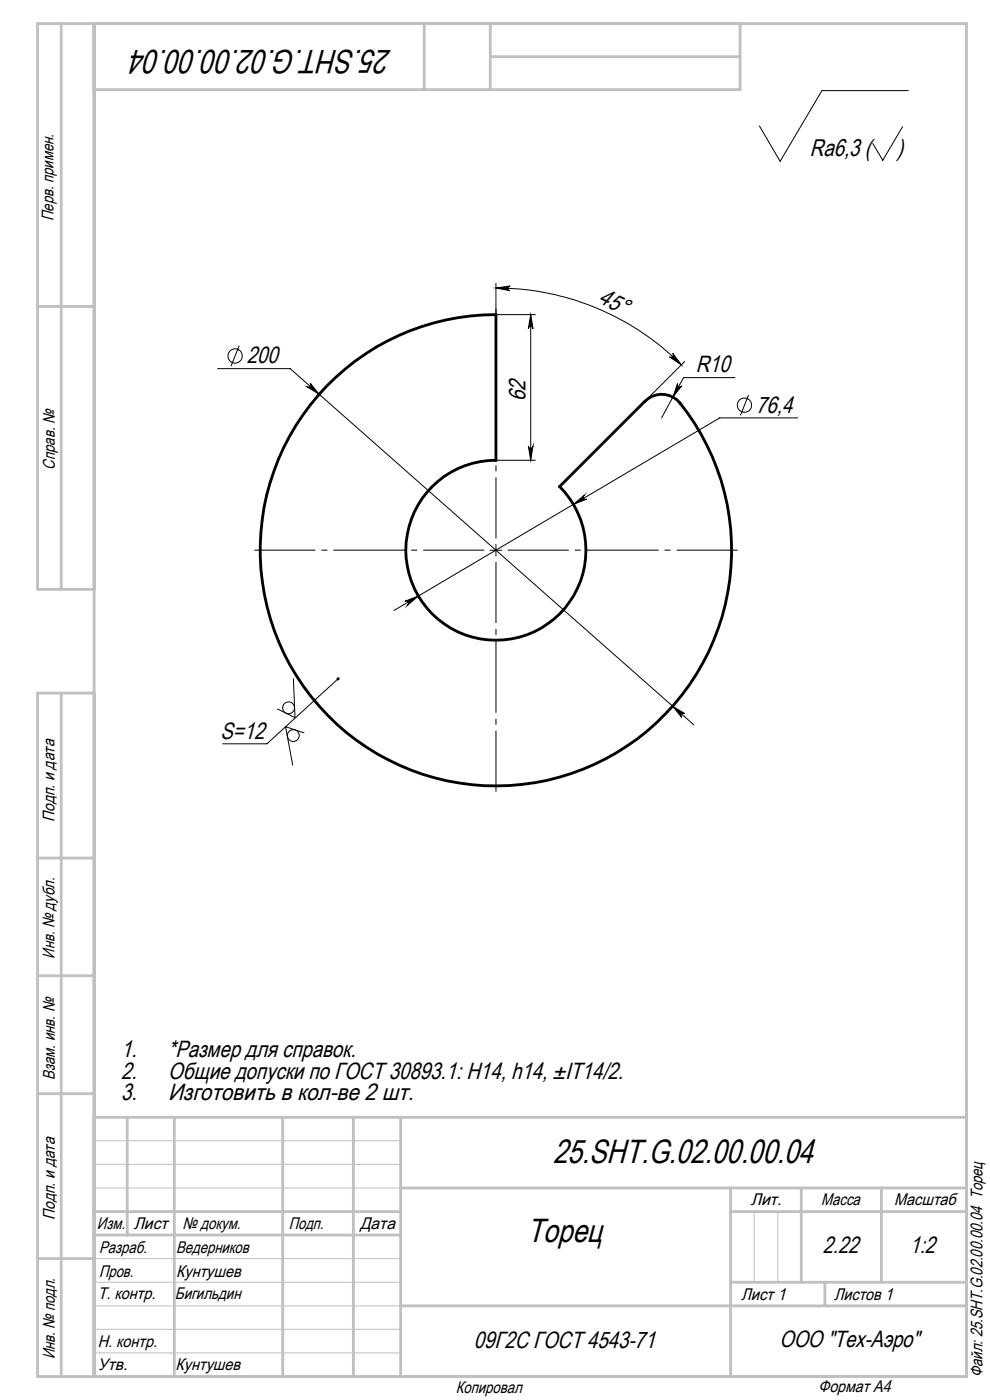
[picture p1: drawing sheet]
<svg xmlns="http://www.w3.org/2000/svg" width="210mm" height="297mm" viewBox="0 0 210 297" stroke-linecap="round" stroke-linejoin="round" font-family="sans-serif">
<path d="M69.3 81.9a50.1 50.1 0 0 1 35.9-15.2v30.9a19.1 19.1 0 0 0-18.4 24.1 19.1 19.1 0 0 0 28 11.6 19.1 19.1 0 0 0 3.9-30.1l18.1-18.1a5 5 0 0 1 7.5 .4 50 50 0 0 1-6.3 69 50 50 0 0 1-69.1-3.4 50 50 0 0 1 .4-69.2z" fill="none" stroke="#000" stroke-width=".6"/>
<g fill="none" stroke="#000" stroke-width=".21">
<path d="M192.7 19.2h-18.4l-8.8 15-4.4-7.5M191.5 26.9l-4.2 7.1-2.2-3.6M46.1 78.2h15.5l85.6 75.6M50.7 73.3l-1.7 4.4M105.2 61.1l3-.4a.5 .5 0 0 0-.5 .5 .5 .5 0 0 0 .5 .5zM105.2 61.1a55.5 55.5 0 0 1 39.3 16.3M105.2 60.1v6.6h8.4M112.6 66.7l.5 3a.49 .49 0 0 0-.5-.5 .49 .49 0 0 0-.5 .5zM112.6 66.7v30.9M142.7 75l1.8 2.4-2.5-1.7a.51 .51 0 0 0 .7 0 .51 .51 0 0 0 0-.7zM145.2 76.7l-8.4 8.4M65.8 81.3l1.9 2.3-2.6-1.5a.52 .52 0 0 0 .7-.1 .52 .52 0 0 0 0-.7z"/>
<path d="M105.2 97.6h8.4M112.1 94.6a.49 .49 0 0 0 .5 .5 .49 .49 0 0 0 .5-.5l-.5 3zM143.7 81.4a.5 .5 0 0 0 .2 .6 .5 .5 0 0 0 .7-.2l-1.9 2.4zM155.9 80.1h-10.9l-4.7 8.5M158.8 83.8l-1.7 4.3M169.2 88.6h-16.5l-69.1 40.9M103.9 116.7h2.5M105.2 115.5v2.5M121.6 107l2.4-1.9a.49 .49 0 0 0-.2 .6 .49 .49 0 0 0 .7 .2zM85.9 127.6l2.9-1.2-2.4 2a.5 .5 0 0 0 .2-.7 .5 .5 0 0 0-.7-.1zM62.2 144l.4 8.3-3.7-1.9M64.5 155.5l-3.9-1.3 1.5 8.1"/>
<path d="M71.7 144l-15.1 13.8h-9.4M142.7 149.8l2.6 1.6a.51 .51 0 0 0-.7 .1 .51 .51 0 0 0 0 .7z"/>
<circle cx="49.9" cy="75.5" r="1.52"/>
<circle cx="157.9" cy="86" r="1.52"/>
<circle cx="61.2" cy="150.2" r="1.26"/>
<circle cx="62.2" cy="156" r="1.24"/>
</g>
<path d="M102.7 116.7h-48.7M105.2 114.2v-48.7M105.2 119.2v48.8M107.7 116.7h48.8" fill="none" stroke="#000" stroke-width=".21" stroke-dasharray="15.2 1.3 1.3 1.3" stroke-dashoffset="2.3" stroke-linecap="butt"/>
<path d="M20 242h65M20 247h65M20 252h65M160 257v15M165 257v15M20 277h65M20 272h65M20 267h65M20 287h65M20 282h65" fill="none" stroke="#c0c0c0" stroke-width=".21"/>
<g fill="none" stroke="#c0c0c0" stroke-width=".6">
<path d="M13 5v120M20 5v287M90 5v14M104 5v14M104 12h53M157 5v14h-137M8 65h12M20 125h-12v-120h197v287h-197v-145h12M13 147v145M8 182h12M8 207h12M8 232h12"/>
<path d="M20 237h185M27 237v25M37 237v55M60 237v55M75 237v55M85 237v55M20 257h65M85 252h120M155 252v40M155 257h50M170 252v20M187 252v20"/>
<path d="M8 267h12M20 262h65M85 277h120M155 272h50M175 272v5"/>
</g>
<g fill="#000">
<path d="M142.7 75l1.8 2.4-2.5-1.7a.51 .51 0 0 0 .7 0 .51 .51 0 0 0 0-.7zM105.2 61.1l3-.4a.5 .5 0 0 0-.5 .5 .5 .5 0 0 0 .5 .5z"/>
<path d="M112.1 94.6a.49 .49 0 0 0 .5 .5 .49 .49 0 0 0 .5-.5l-.5 3zM112.6 66.7l.5 3a.49 .49 0 0 0-.5-.5 .49 .49 0 0 0-.5 .5z"/>
<path d="M142.7 149.8l1.9 2.4a.51 .51 0 0 1 0-.7 .51 .51 0 0 1 .7-.1zM65.8 81.3a.51 .51 0 0 1 0 .7 .51 .51 0 0 1-.7 .1l2.6 1.5zM85.9 127.6a.5 .5 0 0 1 .7 .1 .5 .5 0 0 1-.2 .7l2.4-2zM121.6 107l2.9-1.1a.49 .49 0 0 1-.7-.2 .49 .49 0 0 1 .2-.6zM143.7 81.4l-1 2.8 1.9-2.4a.5 .5 0 0 1-.7 .2 .5 .5 0 0 1-.2-.6zM71.4 143.8a.34 .34 0 0 0 .1 .5 .34 .34 0 0 0 .5-.1 .34 .34 0 0 0 0-.4l-.3 .2 .3-.2-.4-.1z"/>
</g>
<g font-size="7.1">
<text x="83.1" y="10.6" transform="rotate(-180 83.1 10.6)">25.SHT.G.02.00.00.04</text>
<text x="117.3" y="246.8">25.SHT.G.02.00.00.04</text>
<text x="111.8" y="263.4">Торец</text>
</g>
<g font-size="5.1">
<text x="171.8" y="33.1">Ra6,3 (</text>
<text x="190.2" y="33.1">)</text>
</g>
<g font-size="5">
<text x="126.7" y="64.2" transform="rotate(25 126.7 64.2)">45°</text>
<text x="52.4" y="77.1">200</text>
<text x="147.6" y="79">R10</text>
<text x="111.5" y="85.1" transform="rotate(-90 111.5 85.1)">62</text>
<text x="160.4" y="87.5">76,4</text>
<text x="46.8" y="156.7">S=12</text>
<text x="25.7" y="224.3">1.</text>
<text x="35.7" y="224.3">*Размер для справок.</text>
<text x="25.7" y="228.8">2.</text>
<text x="25.7" y="233.3">3.</text>
<text x="35.7" y="228.8">Общие допуски по ГОСТ 30893.1: Н14, h14, ±IT14/2.</text>
<text x="35.7" y="233.3">Изготовить в кол-ве 2 шт.</text>
<text x="174.5" y="265.9">2.22</text>
<text x="193" y="265.9">1:2</text>
<text x="100.5" y="285.9">09Г2С ГОСТ 4543-71</text>
<text x="165.3" y="285.8">ООО &quot;Тех-Аэро&quot;</text>
</g>
<g font-size="3.6">
<text x="11.4" y="46.9" transform="rotate(-90 11.4 46.9)">Перв. примен.</text>
<text x="11.6" y="99.6" transform="rotate(-90 11.6 99.6)">Справ. №</text>
<text x="11.5" y="174.4" transform="rotate(-90 11.5 174.4)">Подп. и дата</text>
<text x="11.6" y="203.4" transform="rotate(-90 11.6 203.4)">Инв. № дубл.</text>
<text x="11.6" y="229" transform="rotate(-90 11.6 229)">Взам. инв. №</text>
<text x="159.2" y="255.7">Лит.</text>
<text x="174.2" y="255.7">Масса</text>
<text x="189.7" y="255.7">Масштаб</text>
<text x="11.7" y="258.8" transform="rotate(-90 11.7 258.8)">Подп. и дата</text>
<text x="20.6" y="260.6">Изм.</text>
<text x="28.4" y="260.6">Лист</text>
<text x="38.7" y="260.6">№ докум.</text>
<text x="61.3" y="260.7">Подп.</text>
<text x="76.4" y="260.7">Дата</text>
<text x="21" y="265.7">Разраб.</text>
<text x="37.4" y="265.7">Ведерников</text>
<text x="20.7" y="275.5">Т. контр.</text>
<text x="21" y="270.9">Пров.</text>
<text x="37.1" y="275.5">Бигильдин</text>
<text x="37.4" y="270.9">Кунтушев</text>
<text x="157.2" y="275.7">Лист 1</text>
<text x="176.9" y="275.7">Листов 1</text>
<text x="20.7" y="285.8">Н. контр.</text>
<text x="11.6" y="288.4" transform="rotate(-90 11.6 288.4)">Инв. № подл.</text>
<text x="20.7" y="290.5">Утв.</text>
<text x="37.2" y="290.5">Кунтушев</text>
<text x="208.4" y="292.1" transform="rotate(-90 208.4 292.1)">Файл: 25.SHT.G.02.00.00.04 Торец</text>
<text x="96.7" y="295.4">Копировал</text>
<text x="173.6" y="295.2">Формат A4</text>
</g>
</svg>
